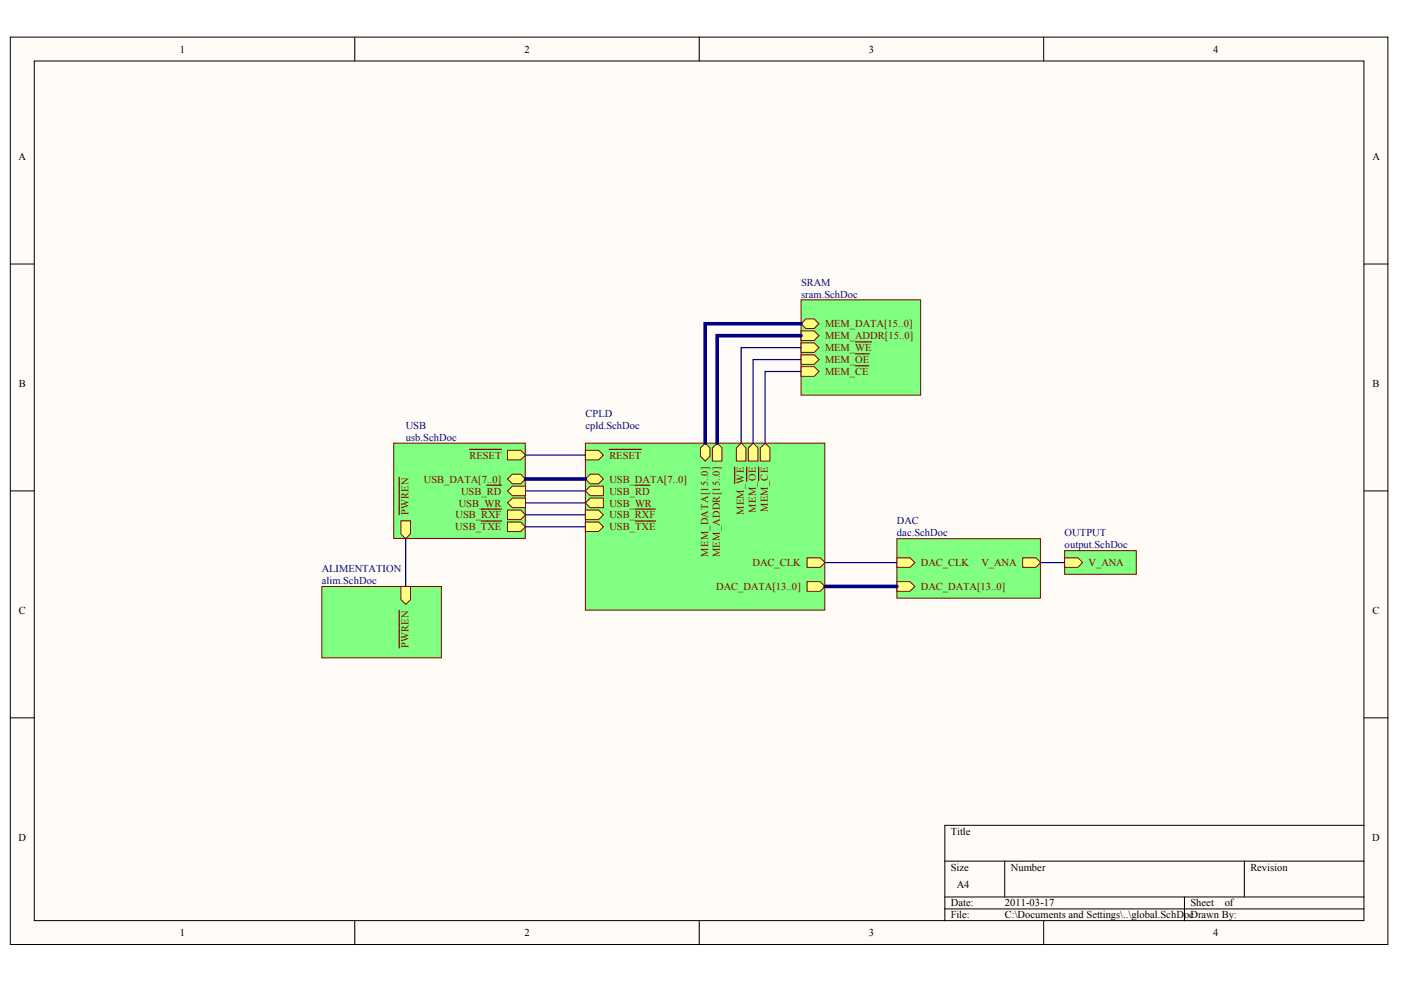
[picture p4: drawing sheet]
<svg xmlns="http://www.w3.org/2000/svg" width="287mm" height="202mm" viewBox="0 0 287 202" stroke-linecap="round" stroke-linejoin="round" font-family="sans-serif">
<g fill="#fffcf8" stroke="#000" stroke-width=".2">
<path d="M2.1 7.6h282v185.8h-282z"/>
<path d="M7 12.5h272.2v176h-272.2z"/>
</g>
<g fill="none" stroke="#000" stroke-width=".2">
<path d="M72.6 7.6v4.9M143.1 7.6v4.9M213.7 7.6v4.9M2.1 54.1h4.9M279.3 54.1h4.9M2.1 100.5h4.9M279.3 100.5h4.9M2.1 147h4.9M279.3 147h4.9M193.4 176.4h85.9M205.7 176.4v7.3M254.7 176.4v7.3"/>
<path d="M279.3 169h-85.9v19.6M72.6 188.6v4.9M143.1 188.6v4.9M193.4 183.7h85.9M193.4 186.2h85.9M213.7 188.6v4.9M242.5 183.7v4.9"/>
</g>
<path d="M80.6 90.8h26.9v19.5h-26.9z" fill="#80ff80" stroke="#800000" stroke-width=".2"/>
<path d="M82.1 106.7h1.9v2.6l-.9 1-1-1z" fill-rule="evenodd" fill="#ffff80" stroke="#800000" stroke-width=".2"/>
<path d="M81.7 97.7v7.7" fill="none" stroke="#800000" stroke-width=".25"/>
<path d="M103.9 92.2h2.7l1 1-1 1h-2.7z" fill-rule="evenodd" fill="#ffff80" stroke="#800000" stroke-width=".2"/>
<path d="M96.1 92h6.6" fill="none" stroke="#800000" stroke-width=".25"/>
<g fill="#ffff80" stroke="#800000" stroke-width=".2">
<path d="M103.9 98.1l1-1h1.7l1 1-1 1h-1.7z" fill-rule="evenodd"/>
<path d="M103.9 100.5l1-.9h2.7v1.9h-2.7z" fill-rule="evenodd"/>
</g>
<path d="M99.7 99.4h3" fill="none" stroke="#800000" stroke-width=".25"/>
<g fill="#ffff80" stroke="#800000" stroke-width=".2">
<path d="M103.9 103l1-1h2.7v2h-2.7z" fill-rule="evenodd"/>
<path d="M103.9 106.9h2.7l1 1-1 1h-2.7z" fill-rule="evenodd"/>
</g>
<path d="M98.5 106.7h4.2" fill="none" stroke="#800000" stroke-width=".25"/>
<path d="M103.9 104.5h2.7l1 .9-1 1h-2.7z" fill-rule="evenodd" fill="#ffff80" stroke="#800000" stroke-width=".2"/>
<path d="M98.5 104.3h4.2" fill="none" stroke="#800000" stroke-width=".25"/>
<path d="M119.8 90.8h49v34.2h-49z" fill="#80ff80" stroke="#800000" stroke-width=".2"/>
<path d="M119.8 92.2h2.7l1 1-1 1h-2.7z" fill-rule="evenodd" fill="#ffff80" stroke="#800000" stroke-width=".2"/>
<path d="M124.7 92h6.6" fill="none" stroke="#800000" stroke-width=".25"/>
<g fill="#ffff80" stroke="#800000" stroke-width=".2">
<path d="M165.2 119.1h2.7l1 1-1 1h-2.7z" fill-rule="evenodd"/>
<path d="M119.8 98.1l1-1h1.7l1 1-1 1h-1.7z" fill-rule="evenodd"/>
<path d="M119.8 100.5l1-.9h2.7v1.9h-2.7z" fill-rule="evenodd"/>
</g>
<path d="M130 99.4h3" fill="none" stroke="#800000" stroke-width=".25"/>
<g fill="#ffff80" stroke="#800000" stroke-width=".2">
<path d="M119.8 103l1-1h2.7v2h-2.7z" fill-rule="evenodd"/>
<path d="M119.8 104.5h2.7l1 .9-1 1h-2.7z" fill-rule="evenodd"/>
</g>
<path d="M130 104.3h4.2" fill="none" stroke="#800000" stroke-width=".25"/>
<path d="M119.8 106.9h2.7l1 1-1 1h-2.7z" fill-rule="evenodd" fill="#ffff80" stroke="#800000" stroke-width=".2"/>
<path d="M130 106.7h4.2" fill="none" stroke="#800000" stroke-width=".25"/>
<g fill="#ffff80" stroke="#800000" stroke-width=".2">
<path d="M145.8 91.7l1-.9 1 .9v2.7h-2z" fill-rule="evenodd"/>
<path d="M150.7 91.7l1-.9 1 .9v2.7h-2z" fill-rule="evenodd"/>
</g>
<path d="M150.4 95.7v3.4" fill="none" stroke="#800000" stroke-width=".25"/>
<path d="M153.2 91.7l1-.9 1 .9v2.7h-2z" fill-rule="evenodd" fill="#ffff80" stroke="#800000" stroke-width=".2"/>
<path d="M152.9 95.7v2.9" fill="none" stroke="#800000" stroke-width=".25"/>
<path d="M155.7 91.7l.9-.9 1 .9v2.7h-1.9z" fill-rule="evenodd" fill="#ffff80" stroke="#800000" stroke-width=".2"/>
<path d="M155.3 95.7v2.8" fill="none" stroke="#800000" stroke-width=".25"/>
<g fill="#ffff80" stroke="#800000" stroke-width=".2">
<path d="M165.2 114.2h2.7l1 1-1 1h-2.7z" fill-rule="evenodd"/>
<path d="M143.4 91.7l1-.9 .9 .9v1.8l-.9 .9-1-.9z" fill-rule="evenodd"/>
</g>
<path d="M107.6 98.1h12.2" fill="none" stroke="#000080" stroke-width=".74"/>
<path d="M107.6 100.5h12.2M107.6 103h12.2M107.6 105.4h12.2M107.6 107.9h12.2" fill="none" stroke="#000080" stroke-width=".25"/>
<path d="M183.6 110.3h29.4v12.2h-29.4z" fill="#80ff80" stroke="#800000" stroke-width=".2"/>
<g fill="#ffff80" stroke="#800000" stroke-width=".2">
<path d="M209.4 114.2h2.7l.9 1-.9 1h-2.7z" fill-rule="evenodd"/>
<path d="M183.6 119.1h2.7l1 1-1 1h-2.7z" fill-rule="evenodd"/>
<path d="M183.6 114.2h2.7l1 1-1 1h-2.7z" fill-rule="evenodd"/>
</g>
<path d="M168.9 115.2h14.7" fill="none" stroke="#000080" stroke-width=".25"/>
<path d="M168.9 120.1h14.7" fill="none" stroke="#000080" stroke-width=".74"/>
<path d="M217.9 112.8h14.7v4.8h-14.7z" fill="#80ff80" stroke="#800000" stroke-width=".2"/>
<path d="M217.9 114.2h2.7l1 1-1 1h-2.7z" fill-rule="evenodd" fill="#ffff80" stroke="#800000" stroke-width=".2"/>
<path d="M213 115.2h4.9" fill="none" stroke="#000080" stroke-width=".25"/>
<path d="M164 61.4h24.5v19.5h-24.5z" fill="#80ff80" stroke="#800000" stroke-width=".2"/>
<g fill="#ffff80" stroke="#800000" stroke-width=".2">
<path d="M164 66.3l1-1h1.7l1 1-1 1h-1.7z" fill-rule="evenodd"/>
<path d="M164 67.8h2.7l1 .9-1 1h-2.7z" fill-rule="evenodd"/>
<path d="M164 70.2h2.7l1 1-1 1h-2.7z" fill-rule="evenodd"/>
</g>
<path d="M175.1 70h3.3" fill="none" stroke="#800000" stroke-width=".25"/>
<path d="M164 72.7h2.7l1 .9-1 1h-2.7z" fill-rule="evenodd" fill="#ffff80" stroke="#800000" stroke-width=".2"/>
<path d="M175.1 72.5h2.9" fill="none" stroke="#800000" stroke-width=".25"/>
<path d="M164 75.1h2.7l1 1-1 1h-2.7z" fill-rule="evenodd" fill="#ffff80" stroke="#800000" stroke-width=".2"/>
<path d="M175.1 74.9h2.7" fill="none" stroke="#800000" stroke-width=".25"/>
<path d="M164 76.1h-7.4v14.7M164 73.6h-9.8v17.2M164 71.2h-12.3v19.6" fill="none" stroke="#000080" stroke-width=".25"/>
<path d="M164 68.7h-17.2v22.1" fill="none" stroke="#000080" stroke-width=".74"/>
<path d="M65.9 120.1h24.5v14.6h-24.5z" fill="#80ff80" stroke="#800000" stroke-width=".2"/>
<path d="M82.1 120.1h1.9v2.7l-.9 1-1-1z" fill-rule="evenodd" fill="#ffff80" stroke="#800000" stroke-width=".2"/>
<path d="M81.7 125v7.7" fill="none" stroke="#800000" stroke-width=".25"/>
<path d="M107.6 93.2h12.2M83.1 110.3v9.8" fill="none" stroke="#000080" stroke-width=".25"/>
<path d="M164 66.3h-19.6v24.5" fill="none" stroke="#000080" stroke-width=".74"/>
<g font-size="2.2">
<text x="36.8" y="10.8">1</text>
<text x="107.4" y="10.8">2</text>
<text x="177.9" y="10.8">3</text>
<text x="248.4" y="10.8">4</text>
<text x="3.8" y="32.8">A</text>
<text x="281" y="32.8">A</text>
<text x="3.9" y="79.2">B</text>
<text x="281" y="79.2">B</text>
<text x="3.9" y="125.7">C</text>
<text x="281" y="125.7">C</text>
<text x="3.8" y="172.2">D</text>
<text x="194.6" y="170.9">Title</text>
<text x="280.9" y="172.2">D</text>
<text x="194.6" y="178.3">Size</text>
<text x="206.9" y="178.3">Number</text>
<text x="256" y="178.3">Revision</text>
<text x="194.6" y="185.6">Date:</text>
<text x="195.9" y="182">A4</text>
<text x="205.7" y="185.6">2011-03-17</text>
<text x="243.7" y="185.6">Sheet</text>
<text x="250.7" y="185.6">of</text>
<text x="36.8" y="191.8">1</text>
<text x="107.4" y="191.8">2</text>
<text x="177.9" y="191.8">3</text>
<text x="194.6" y="188.1">File:</text>
<text x="205.7" y="188.1">C:\Documents and Settings\..\global.SchDocDrawn By:</text>
<text x="248.4" y="191.8">4</text>
</g>
<g font-size="2.2" fill="#000080">
<text x="164" y="58.5">SRAM</text>
<text x="164" y="60.9">sram.SchDoc</text>
<text x="83.1" y="87.8">USB</text>
<text x="119.8" y="85.4">CPLD</text>
<text x="119.8" y="87.8">cpld.SchDoc</text>
<text x="83.1" y="90.3">usb.SchDoc</text>
<text x="183.6" y="107.4">DAC</text>
<text x="183.6" y="109.8">dac.SchDoc</text>
<text x="217.9" y="109.8">OUTPUT</text>
<text x="217.9" y="112.3">output.SchDoc</text>
<text x="65.9" y="117.2">ALIMENTATION</text>
<text x="65.9" y="119.6">alim.SchDoc</text>
</g>
<g font-size="2.2" fill="#800000">
<text x="168.9" y="67">MEM_DATA[15..0]</text>
<text x="168.9" y="69.5">MEM_ADDR[15..0]</text>
<text x="168.9" y="71.9">MEM_WE</text>
<text x="168.9" y="74.4">MEM_OE</text>
<text x="168.9" y="76.8">MEM_CE</text>
<text x="96.1" y="94">RESET</text>
<text x="124.7" y="94">RESET</text>
<text x="86.8" y="98.8">USB_DATA[7..0]</text>
<text x="94.4" y="101.3">USB_RD</text>
<text x="124.7" y="98.8">USB_DATA[7..0]</text>
<text x="124.7" y="101.3">USB_RD</text>
<text x="93.3" y="106.2">USB_RXF</text>
<text x="93.9" y="103.7">USB_WR</text>
<text x="124.7" y="103.7">USB_WR</text>
<text x="124.7" y="106.2">USB_RXF</text>
<text x="93.2" y="108.6">USB_TXE</text>
<text x="124.7" y="108.6">USB_TXE</text>
<text x="154.1" y="116">DAC_CLK</text>
<text x="188.5" y="116">DAC_CLK</text>
<text x="200.9" y="116">V_ANA</text>
<text x="222.9" y="116">V_ANA</text>
<text x="146.6" y="120.9">DAC_DATA[13..0]</text>
<text x="188.5" y="120.9">DAC_DATA[13..0]</text>
</g>
<g font-size="2.1" fill="#800000">
<text x="83.6" y="105.4" transform="rotate(-90 83.6 105.4)">PWREN</text>
<text x="152.3" y="105.5" transform="rotate(-90 152.3 105.5)">MEM_WE</text>
<text x="154.8" y="105" transform="rotate(-90 154.8 105)">MEM_OE</text>
<text x="157.2" y="104.9" transform="rotate(-90 157.2 104.9)">MEM_CE</text>
<text x="144.9" y="114" transform="rotate(-90 144.9 114)">MEM_DATA[15..0]</text>
<text x="147.4" y="114.1" transform="rotate(-90 147.4 114.1)">MEM_ADDR[15..0]</text>
<text x="83.6" y="132.7" transform="rotate(-90 83.6 132.7)">PWREN</text>
</g>
</svg>
